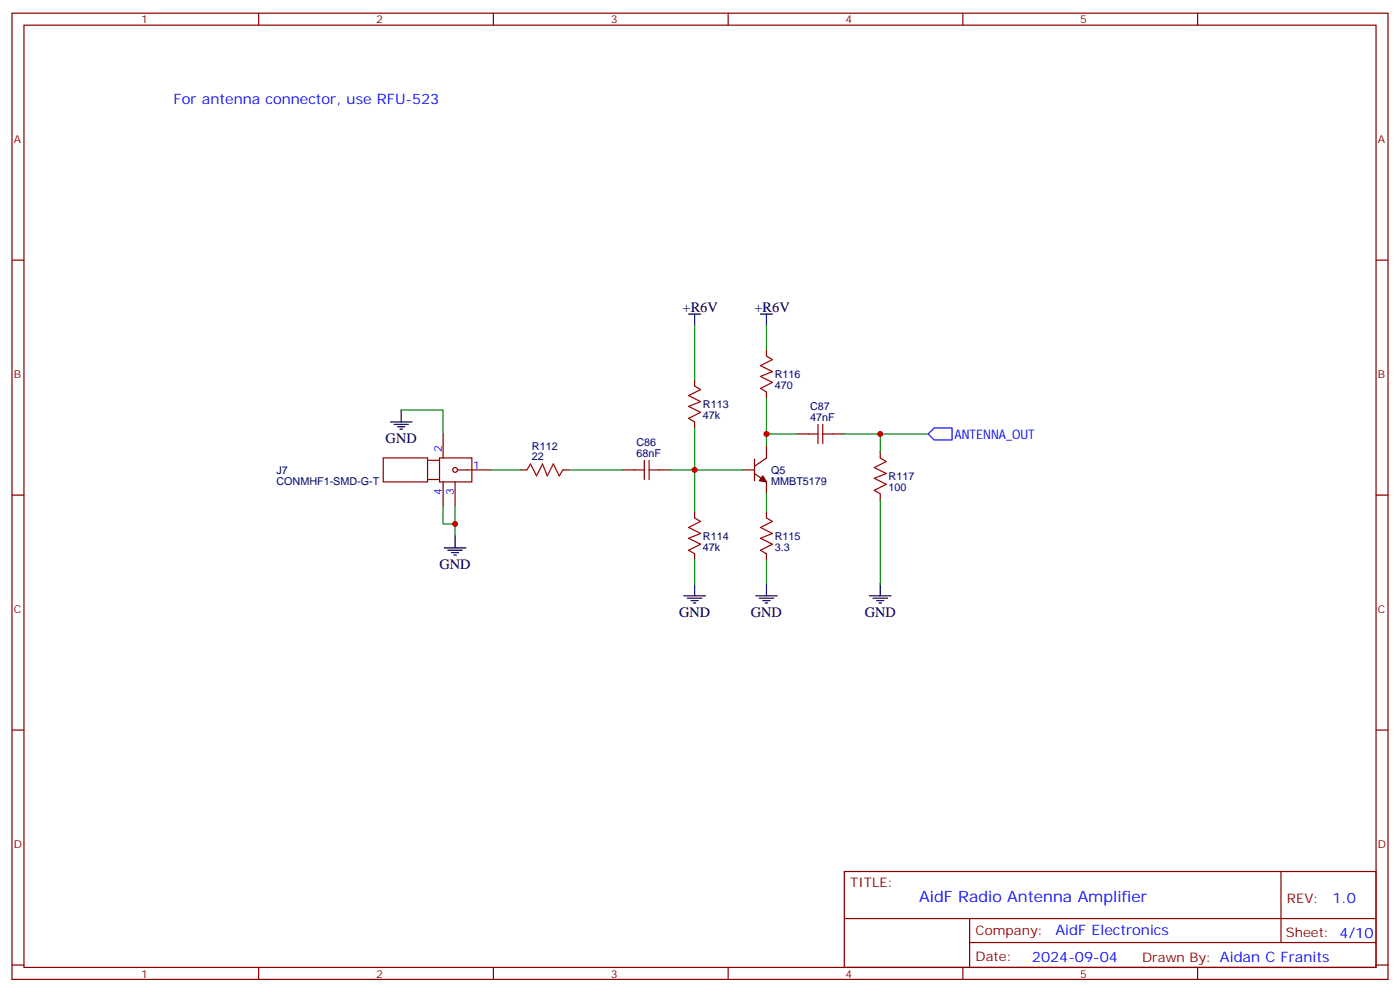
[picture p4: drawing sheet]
<svg xmlns="http://www.w3.org/2000/svg" width="412mm" height="292mm" viewBox="0 0 412 292" stroke-linecap="round" stroke-linejoin="round" font-family="sans-serif">
<g fill="none" stroke="#870000" stroke-width=".35">
<path d="M3.5 3.9h405.4v284.3h-405.4zM7.1 7.4h398.2v277.3h-398.2zM76.2 3.9v3.5M145.3 3.9v3.5M214.5 3.9v3.5M283.6 3.9v3.5M352.8 3.9v3.5M3.5 76.6h3.6M405.3 76.6h3.6M204.6 111.8v1.8M225.8 103v1.8M225.8 115.4v1.7"/>
<path d="M112.9 134.8h13v7h-13zM125.9 135.5h3.6M129.5 134.8h9.5v7h-9.5zM130.5 127.7v7.1M134.8 138.3h9.8M153.5 138.3h1.7M165.8 138.3h1.8M183.4 138.3h3.6M194 138.3h3.6M204.6 124.2v1.7M218.7 138.3h3.5M222.2 135.1v6.4"/>
<path d="M222.2 139.3l3.6 2.5v3.5M225.8 131.2v3.6l-3.6 2.4M234.6 127.7h3.5M245.2 127.7h3.5M259.3 133v1.8M3.5 145.7h3.6M125.9 141.1h3.6M130.5 141.8v7.1M134.1 141.8v7.1M204.6 150.6v1.8M225.8 150.6v1.8M259.3 145.3v1.8"/>
<path d="M405.3 145.7h3.6M204.6 163v1.7M225.8 163v1.7M3.5 214.8h3.6M405.3 214.8h3.6M248.7 256.5h156.6v28.2h-156.6zM377.3 256.5v20.9M248.7 270.3h156.5M285.6 277.4h119.6M285.6 270.3v14.1M3.5 284h3.6M76.2 284.7v3.5"/>
<path d="M145.3 284.7v3.5M214.5 284.7v3.5M283.6 284.7v3.5M352.8 284.7v3.5M405.3 284h3.6"/>
<circle cx="134.1" cy="138.3" r=".71"/>
</g>
<path d="M224.7 140.1l1.1 1.7-2.1-.3z" fill="#870000" stroke="#870000" stroke-width=".35"/>
<g fill="none" stroke="#a10000" stroke-width=".35">
<path d="M204.6 113.6l1.8 1.1-3.6 1.7 3.6 1.8-3.6 1.4 3.6 1.8-3.6 1.7 1.8 1.1M225.8 104.8l1.7 1-3.5 1.8 3.5 1.8-3.5 1.4 3.5 1.7-3.5 1.8 1.8 1.1M155.2 138.3l1.1-1.8 1.7 3.6 1.8-3.6 1.4 3.6 1.8-3.6 1.7 3.6 1.1-1.8M187 138.3h2.8M189.8 135.5v5.6M191.2 135.5v5.6M191.2 138.3h2.8M238.1 127.7h2.8M240.9 124.9v5.6M242.4 124.9v5.6M242.4 127.7h2.8M259.3 134.8l1.8 1-3.6 1.8 3.6 1.7-3.6 1.5 3.6 1.7-3.6 1.8 1.8 1"/>
<path d="M204.6 152.4l1.8 1.1-3.6 1.7 3.6 1.8-3.6 1.4 3.6 1.8-3.6 1.7 1.8 1.1M225.8 152.4l1.7 1.1-3.5 1.7 3.5 1.8-3.5 1.4 3.5 1.8-3.5 1.7 1.8 1.1"/>
</g>
<g fill="none" stroke="#008700" stroke-width=".35">
<path d="M204.6 96v15.8M225.8 96v7M225.8 117.1v14.1M118.2 120.6h12.3v7.1M144.6 138.3h8.9M167.6 138.3h15.8M197.6 138.3h21.1M204.6 125.9v24.7M225.8 127.7h8.8M248.7 127.7h10.6v5.3M259.3 127.7h14.1M130.5 148.9v5.3h3.6"/>
<path d="M134.1 148.9v8.8M225.8 145.3v5.3M259.3 147.1v24.7M204.6 164.7v7.1M225.8 164.7v7.1"/>
</g>
<g fill="none" stroke="#000" stroke-width=".35">
<path d="M202.8 92.4h3.6M204.6 92.4v3.6M224 92.4h3.5M225.8 92.4v3.6M115 124.2h6.4M116.1 124.9h4.2M117.1 125.6h2.1M117.8 126.3h.7M118.2 120.6v3.6M134.1 157.7v3.5M130.9 161.2h6.3M131.9 161.9h4.3"/>
<path d="M133 162.6h2.1M133.7 163.3h.7M201.4 175.3h6.4M202.5 176h4.2M203.6 176.7h2.1M204.3 177.4h.7M204.6 171.8v3.5M222.6 175.3h6.4M223.7 176h4.2M224.7 176.7h2.1M225.4 177.4h.7M225.8 171.8v3.5"/>
<path d="M256.1 175.3h6.4M257.2 176h4.2M258.2 176.7h2.1M258.9 177.4h.7M259.3 171.8v3.5"/>
</g>
<path d="M275.2 125.9h5.3v3.6h-5.3l-1.8-1.8z" fill="none" stroke="#00f" stroke-width=".35"/>
<g fill="#c00">
<circle cx="204.6" cy="138.3" r=".88"/>
<circle cx="225.8" cy="127.7" r=".88"/>
<circle cx="259.3" cy="127.7" r=".88"/>
<circle cx="134.1" cy="154.2" r=".88"/>
</g>
<text font-size="4.6" fill="#00f" x="270.8" y="265.5">AidF Radio Antenna Amplifier</text>
<g font-size="4.2" fill="#00f">
<text x="51.2" y="30.7">For antenna connector, use RFU-523</text>
<text x="392.5" y="265.7">1.0</text>
<text x="310.9" y="275.3">AidF Electronics</text>
<text x="304" y="283.1">2024-09-04</text>
</g>
<g font-size="4.2">
<text x="201.1" y="91.7">+R6V</text>
<text x="222.2" y="91.7">+R6V</text>
<text x="113.6" y="130.4">GND</text>
<text x="129.5" y="167.4">GND</text>
<text x="200" y="181.5">GND</text>
<text x="221.2" y="181.5">GND</text>
<text x="254.7" y="181.5">GND</text>
</g>
<text font-size="3.9" fill="#00f" x="281.2" y="129">ANTENNA_OUT</text>
<g font-size="3.9" fill="#800">
<text x="250.5" y="261.1">TITLE:</text>
<text x="379.1" y="265.7">REV:</text>
<text x="287.4" y="275.3">Company:</text>
<text x="378.7" y="275.9">Sheet: 4/10</text>
<text x="287.4" y="282.9">Date:</text>
<text x="336.4" y="283">Drawn By: Aidan C Franits</text>
</g>
<g font-size="3.2" fill="#800">
<text x="41.6" y="6.9">1</text>
<text x="110.8" y="6.9">2</text>
<text x="179.9" y="6.9">3</text>
<text x="249.1" y="6.9">4</text>
<text x="318.2" y="6.9">5</text>
<text x="4.1" y="42">A</text>
<text x="405.9" y="42">A</text>
<text x="4.1" y="111.1">B</text>
<text x="405.9" y="111.1">B</text>
<text x="4.1" y="180.3">C</text>
<text x="405.9" y="180.3">C</text>
<text x="4.1" y="249.4">D</text>
<text x="405.9" y="249.4">D</text>
<text x="41.6" y="287.7">1</text>
<text x="110.8" y="287.7">2</text>
<text x="179.9" y="287.7">3</text>
<text x="249.1" y="287.7">4</text>
<text x="318.2" y="287.7">5</text>
</g>
<g font-size="3.2" fill="#000080">
<text x="228.2" y="111.2">R116</text>
<text x="228.2" y="114.4">470</text>
<text x="207.1" y="123.2">47k</text>
<text x="207.1" y="120">R113</text>
<text x="238.6" y="123.8">47nF</text>
<text x="238.6" y="120.6">C87</text>
<text x="187.5" y="131.2">C86</text>
<text x="156.7" y="135.5">22</text>
<text x="156.7" y="132.3">R112</text>
<text x="187.5" y="134.4">68nF</text>
<text x="81.4" y="142.7">CONMHF1-SMD-G-T</text>
<text x="81.4" y="139.4">J7</text>
<text x="227.2" y="142.8">MMBT5179</text>
<text x="227.2" y="139.6">Q5</text>
<text x="261.8" y="141.2">R117</text>
<text x="261.8" y="144.4">100</text>
<text x="207.1" y="158.8">R114</text>
<text x="228.2" y="158.8">R115</text>
<text x="207.1" y="162">47k</text>
<text x="228.2" y="162">3.3</text>
</g>
<g font-size="3.2" fill="#00f">
<text x="130.2" y="133" transform="rotate(-90 130.2 133)">2</text>
<text x="139.3" y="137.9">1</text>
<text x="130.2" y="145.6" transform="rotate(-90 130.2 145.6)">4</text>
<text x="133.7" y="145.6" transform="rotate(-90 133.7 145.6)">3</text>
</g>
</svg>
